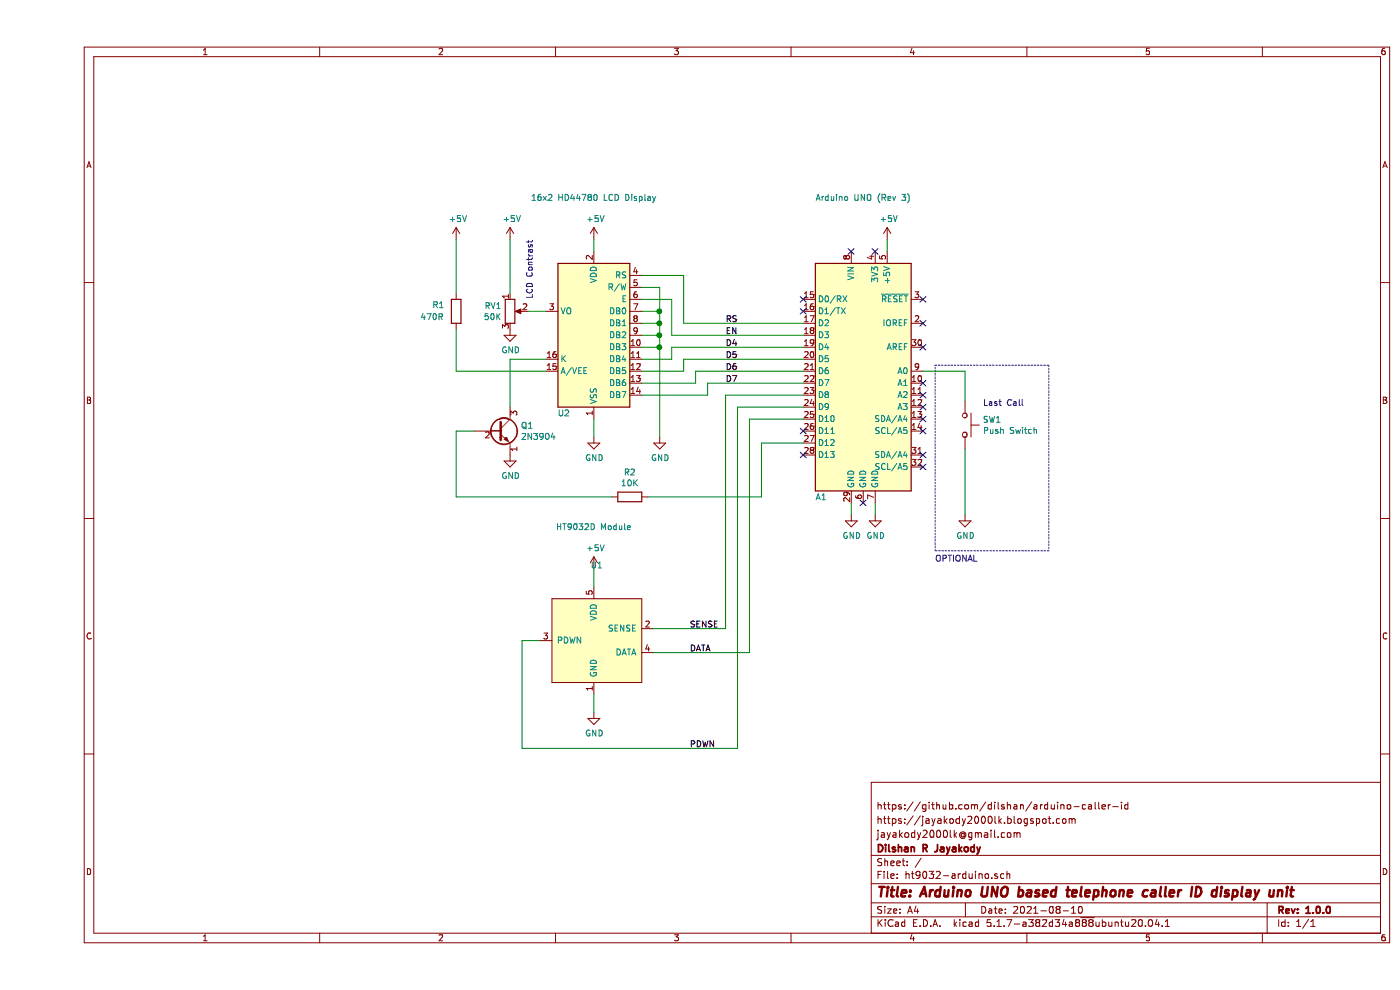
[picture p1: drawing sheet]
EESchema Schematic File Version 4
EELAYER 30 0
EELAYER END
$Descr A4 11693 8268
encoding utf-8
Sheet 1 1
Title "Arduino UNO based telephone caller ID display unit"
Date "2021-08-10"
Rev "1.0.0"
Comp "Dilshan R Jayakody"
Comment1 "jayakody2000lk@gmail.com"
Comment2 "https://jayakody2000lk.blogspot.com"
Comment3 "https://github.com/dilshan/arduino-caller-id"
Comment4 ""
$EndDescr
$Comp
L MCU_Module:Arduino_UNO_R3 A1
U 1 1
P 6900 3100
F 0 "A1" H 6550 2050 50  0000 C CNN
F 1 "Arduino UNO (Rev 3)" H 6900 4550 50  0000 C CNN
F 2 "Module:Arduino_UNO_R3" H 6900 3100 50  0001 C CIN
F 3 "https://www.arduino.cc/en/Main/arduinoBoardUno" H 6900 3100 50  0001 C CNN
	1    6900 3100
	1    0    0    -1  
$EndComp
$Comp
L Display_Character:RC1602A U2
U 1 1
P 4650 2800
F 0 "U2" H 4900 2150 50  0000 C CNN
F 1 "16x2 HD44780 LCD Display" H 4650 3950 50  0000 C CNN
F 2 "Display:RC1602A" H 4750 2000 50  0001 C CNN
F 3 "http://www.raystar-optronics.com/down.php?ProID=18" H 4750 2700 50  0001 C CNN
	1    4650 2800
	-1   0    0    -1  
$EndComp
Wire Wire Line
	5050 2400 5200 2400
Wire Wire Line
	5200 2400 5200 2600
Wire Wire Line
	5200 2600 5050 2600
Wire Wire Line
	5050 2700 5200 2700
Wire Wire Line
	5200 2700 5200 2600
Connection ~ 5200 2600
Wire Wire Line
	5050 2800 5200 2800
Wire Wire Line
	5200 2800 5200 2700
Connection ~ 5200 2700
Wire Wire Line
	5050 2900 5200 2900
Wire Wire Line
	5200 2900 5200 2800
Connection ~ 5200 2800
Wire Wire Line
	5050 2500 5300 2500
Wire Wire Line
	5300 2500 5300 2800
Wire Wire Line
	5300 2800 6400 2800
Wire Wire Line
	5400 2700 5400 2300
Wire Wire Line
	5400 2300 5050 2300
Wire Wire Line
	5400 2700 6400 2700
Wire Wire Line
	5300 2900 5300 3000
Wire Wire Line
	5300 3000 5050 3000
Wire Wire Line
	5300 2900 6400 2900
Wire Wire Line
	5400 3000 5400 3100
Wire Wire Line
	5400 3100 5050 3100
Wire Wire Line
	5400 3000 6400 3000
Wire Wire Line
	5500 3100 5500 3200
Wire Wire Line
	5500 3200 5050 3200
Wire Wire Line
	5500 3100 6400 3100
Wire Wire Line
	5600 3200 5600 3300
Wire Wire Line
	5600 3300 5050 3300
Wire Wire Line
	5600 3200 6400 3200
$Comp
L power:GND #PWR06
U 1 1
P 4650 3650
F 0 "#PWR06" H 4650 3400 50  0001 C CNN
F 1 "GND" H 4655 3477 50  0000 C CNN
F 2 "" H 4650 3650 50  0001 C CNN
F 3 "" H 4650 3650 50  0001 C CNN
	1    4650 3650
	1    0    0    -1  
$EndComp
$Comp
L power:GND #PWR09
U 1 1
P 5200 3650
F 0 "#PWR09" H 5200 3400 50  0001 C CNN
F 1 "GND" H 5205 3477 50  0000 C CNN
F 2 "" H 5200 3650 50  0001 C CNN
F 3 "" H 5200 3650 50  0001 C CNN
	1    5200 3650
	1    0    0    -1  
$EndComp
Wire Wire Line
	4650 3500 4650 3650
Wire Wire Line
	5200 2900 5200 3650
Connection ~ 5200 2900
$Comp
L Device:R_POT RV1
U 1 1
P 3950 2600
F 0 "RV1" H 3881 2646 50  0000 R CNN
F 1 "50K" H 3881 2555 50  0000 R CNN
F 2 "" H 3950 2600 50  0001 C CNN
F 3 "~" H 3950 2600 50  0001 C CNN
	1    3950 2600
	1    0    0    -1  
$EndComp
Wire Wire Line
	4100 2600 4250 2600
$Comp
L power:GND #PWR03
U 1 1
P 3950 2750
F 0 "#PWR03" H 3950 2500 50  0001 C CNN
F 1 "GND" H 3955 2577 50  0000 C CNN
F 2 "" H 3950 2750 50  0001 C CNN
F 3 "" H 3950 2750 50  0001 C CNN
	1    3950 2750
	1    0    0    -1  
$EndComp
$Comp
L power:+5V #PWR02
U 1 1
P 3950 2000
F 0 "#PWR02" H 3950 1850 50  0001 C CNN
F 1 "+5V" H 3965 2173 50  0000 C CNN
F 2 "" H 3950 2000 50  0001 C CNN
F 3 "" H 3950 2000 50  0001 C CNN
	1    3950 2000
	1    0    0    -1  
$EndComp
Wire Wire Line
	3950 2000 3950 2450
$Comp
L power:+5V #PWR05
U 1 1
P 4650 2000
F 0 "#PWR05" H 4650 1850 50  0001 C CNN
F 1 "+5V" H 4665 2173 50  0000 C CNN
F 2 "" H 4650 2000 50  0001 C CNN
F 3 "" H 4650 2000 50  0001 C CNN
	1    4650 2000
	1    0    0    -1  
$EndComp
$Comp
L power:+5V #PWR012
U 1 1
P 7100 2000
F 0 "#PWR012" H 7100 1850 50  0001 C CNN
F 1 "+5V" H 7115 2173 50  0000 C CNN
F 2 "" H 7100 2000 50  0001 C CNN
F 3 "" H 7100 2000 50  0001 C CNN
	1    7100 2000
	1    0    0    -1  
$EndComp
Wire Wire Line
	4650 2000 4650 2100
Wire Wire Line
	7100 2000 7100 2100
NoConn ~ 6800 2100
NoConn ~ 7000 2100
$Comp
L power:GND #PWR011
U 1 1
P 7000 4300
F 0 "#PWR011" H 7000 4050 50  0001 C CNN
F 1 "GND" H 7005 4127 50  0000 C CNN
F 2 "" H 7000 4300 50  0001 C CNN
F 3 "" H 7000 4300 50  0001 C CNN
	1    7000 4300
	1    0    0    -1  
$EndComp
$Comp
L power:GND #PWR010
U 1 1
P 6800 4300
F 0 "#PWR010" H 6800 4050 50  0001 C CNN
F 1 "GND" H 6805 4127 50  0000 C CNN
F 2 "" H 6800 4300 50  0001 C CNN
F 3 "" H 6800 4300 50  0001 C CNN
	1    6800 4300
	1    0    0    -1  
$EndComp
Wire Wire Line
	6800 4200 6800 4300
Wire Wire Line
	7000 4200 7000 4300
NoConn ~ 6900 4200
$Comp
L Transistor_BJT:2N3904 Q1
U 1 1
P 3850 3600
F 0 "Q1" H 4040 3646 50  0000 L CNN
F 1 "2N3904" H 4040 3555 50  0000 L CNN
F 2 "Package_TO_SOT_THT:TO-92_Inline" H 4050 3525 50  0001 L CIN
F 3 "https://www.onsemi.com/pub/Collateral/2N3903-D.PDF" H 3850 3600 50  0001 L CNN
	1    3850 3600
	1    0    0    -1  
$EndComp
$Comp
L power:GND #PWR04
U 1 1
P 3950 3800
F 0 "#PWR04" H 3950 3550 50  0001 C CNN
F 1 "GND" H 3955 3627 50  0000 C CNN
F 2 "" H 3950 3800 50  0001 C CNN
F 3 "" H 3950 3800 50  0001 C CNN
	1    3950 3800
	1    0    0    -1  
$EndComp
$Comp
L Device:R R2
U 1 1
P 4950 4150
F 0 "R2" V 4743 4150 50  0000 C CNN
F 1 "10K" V 4834 4150 50  0000 C CNN
F 2 "" V 4880 4150 50  0001 C CNN
F 3 "~" H 4950 4150 50  0001 C CNN
	1    4950 4150
	0    1    1    0   
$EndComp
Wire Wire Line
	3500 3600 3500 4150
Wire Wire Line
	3500 4150 4800 4150
$Comp
L Device:R R1
U 1 1
P 3500 2600
F 0 "R1" H 3700 2550 50  0000 R CNN
F 1 "470R" H 3800 2650 50  0000 R CNN
F 2 "" V 3430 2600 50  0001 C CNN
F 3 "~" H 3500 2600 50  0001 C CNN
	1    3500 2600
	-1   0    0    1   
$EndComp
$Comp
L power:+5V #PWR01
U 1 1
P 3500 2000
F 0 "#PWR01" H 3500 1850 50  0001 C CNN
F 1 "+5V" H 3515 2173 50  0000 C CNN
F 2 "" H 3500 2000 50  0001 C CNN
F 3 "" H 3500 2000 50  0001 C CNN
	1    3500 2000
	1    0    0    -1  
$EndComp
$Comp
L power:+5V #PWR07
U 1 1
P 4650 4750
F 0 "#PWR07" H 4650 4600 50  0001 C CNN
F 1 "+5V" H 4665 4923 50  0000 C CNN
F 2 "" H 4650 4750 50  0001 C CNN
F 3 "" H 4650 4750 50  0001 C CNN
	1    4650 4750
	1    0    0    -1  
$EndComp
Wire Wire Line
	4650 4750 4650 4900
$Comp
L power:GND #PWR08
U 1 1
P 4650 5950
F 0 "#PWR08" H 4650 5700 50  0001 C CNN
F 1 "GND" H 4655 5777 50  0000 C CNN
F 2 "" H 4650 5950 50  0001 C CNN
F 3 "" H 4650 5950 50  0001 C CNN
	1    4650 5950
	1    0    0    -1  
$EndComp
Wire Wire Line
	4650 5800 4650 5950
Wire Wire Line
	6400 3300 5750 3300
Wire Wire Line
	5750 3300 5750 5250
Wire Wire Line
	5750 5250 5150 5250
Wire Wire Line
	6400 3400 5850 3400
Wire Wire Line
	5850 3400 5850 6250
Wire Wire Line
	5850 6250 4050 6250
Wire Wire Line
	4050 6250 4050 5350
Wire Wire Line
	4050 5350 4200 5350
Wire Wire Line
	6400 3500 5950 3500
Wire Wire Line
	5950 3500 5950 5450
Wire Wire Line
	5950 5450 5150 5450
Wire Wire Line
	5100 4150 6050 4150
Wire Wire Line
	6050 4150 6050 3700
Wire Wire Line
	6050 3700 6400 3700
NoConn ~ 6400 3600
NoConn ~ 6400 3800
NoConn ~ 7400 3200
NoConn ~ 7400 3300
NoConn ~ 7400 3400
NoConn ~ 7400 3500
NoConn ~ 7400 3600
NoConn ~ 7400 3800
NoConn ~ 7400 3900
NoConn ~ 7400 2700
NoConn ~ 7400 2900
NoConn ~ 7400 2500
NoConn ~ 6400 2600
NoConn ~ 6400 2500
$Comp
L Switch:SW_MEC_5G SW1
U 1 1
P 7750 3550
F 0 "SW1" V 7704 3698 50  0000 L CNN
F 1 "Push Switch" V 7795 3698 50  0000 L CNN
F 2 "" H 7750 3750 50  0001 C CNN
F 3 "http://www.apem.com/int/index.php?controller=attachment&id_attachment=488" H 7750 3750 50  0001 C CNN
	1    7750 3550
	0    1    1    0   
$EndComp
$Comp
L power:GND #PWR013
U 1 1
P 7750 4300
F 0 "#PWR013" H 7750 4050 50  0001 C CNN
F 1 "GND" H 7755 4127 50  0000 C CNN
F 2 "" H 7750 4300 50  0001 C CNN
F 3 "" H 7750 4300 50  0001 C CNN
	1    7750 4300
	1    0    0    -1  
$EndComp
Wire Wire Line
	7400 3100 7750 3100
Wire Wire Line
	7750 3100 7750 3350
Wire Wire Line
	7750 3750 7750 4300
Text Notes 7900 3400 0    50   ~ 0
Last Call
Text Notes 4150 2500 1    50   ~ 0
LCD Contrast
Wire Wire Line
	4250 3100 3500 3100
Wire Wire Line
	3500 3100 3500 2750
Wire Wire Line
	3500 2450 3500 2000
Wire Notes Line
	7500 3050 8450 3050
Wire Notes Line
	8450 3050 8450 4600
Wire Notes Line
	8450 4600 7500 4600
Wire Notes Line
	7500 4600 7500 3050
Text Notes 7500 4700 0    50   ~ 0
OPTIONAL
Text Label 5450 6250 0    50   ~ 0
PDWN
Text Label 5450 5450 0    50   ~ 0
DATA
Text Label 5450 5250 0    50   ~ 0
SENSE
Text Label 5750 2700 0    50   ~ 0
RS
Text Label 5750 2800 0    50   ~ 0
EN
Text Label 5750 2900 0    50   ~ 0
D4
Text Label 5750 3000 0    50   ~ 0
D5
Text Label 5750 3100 0    50   ~ 0
D6
Text Label 5750 3200 0    50   ~ 0
D7
$Comp
L ht9032-arduino:HT9032D-Module U1
U 1 1
P 4600 5300
F 0 "U1" H 4675 5881 50  0000 C CNN
F 1 "HT9032D Module" H 4650 6200 50  0000 C CNN
F 2 "" H 4600 5300 50  0001 C CNN
F 3 "" H 4600 5300 50  0001 C CNN
	1    4600 5300
	1    0    0    -1  
$EndComp
Wire Wire Line
	3950 3000 3950 3400
Wire Wire Line
	3950 3000 4250 3000
Wire Wire Line
	3500 3600 3650 3600
$EndSCHEMATC
